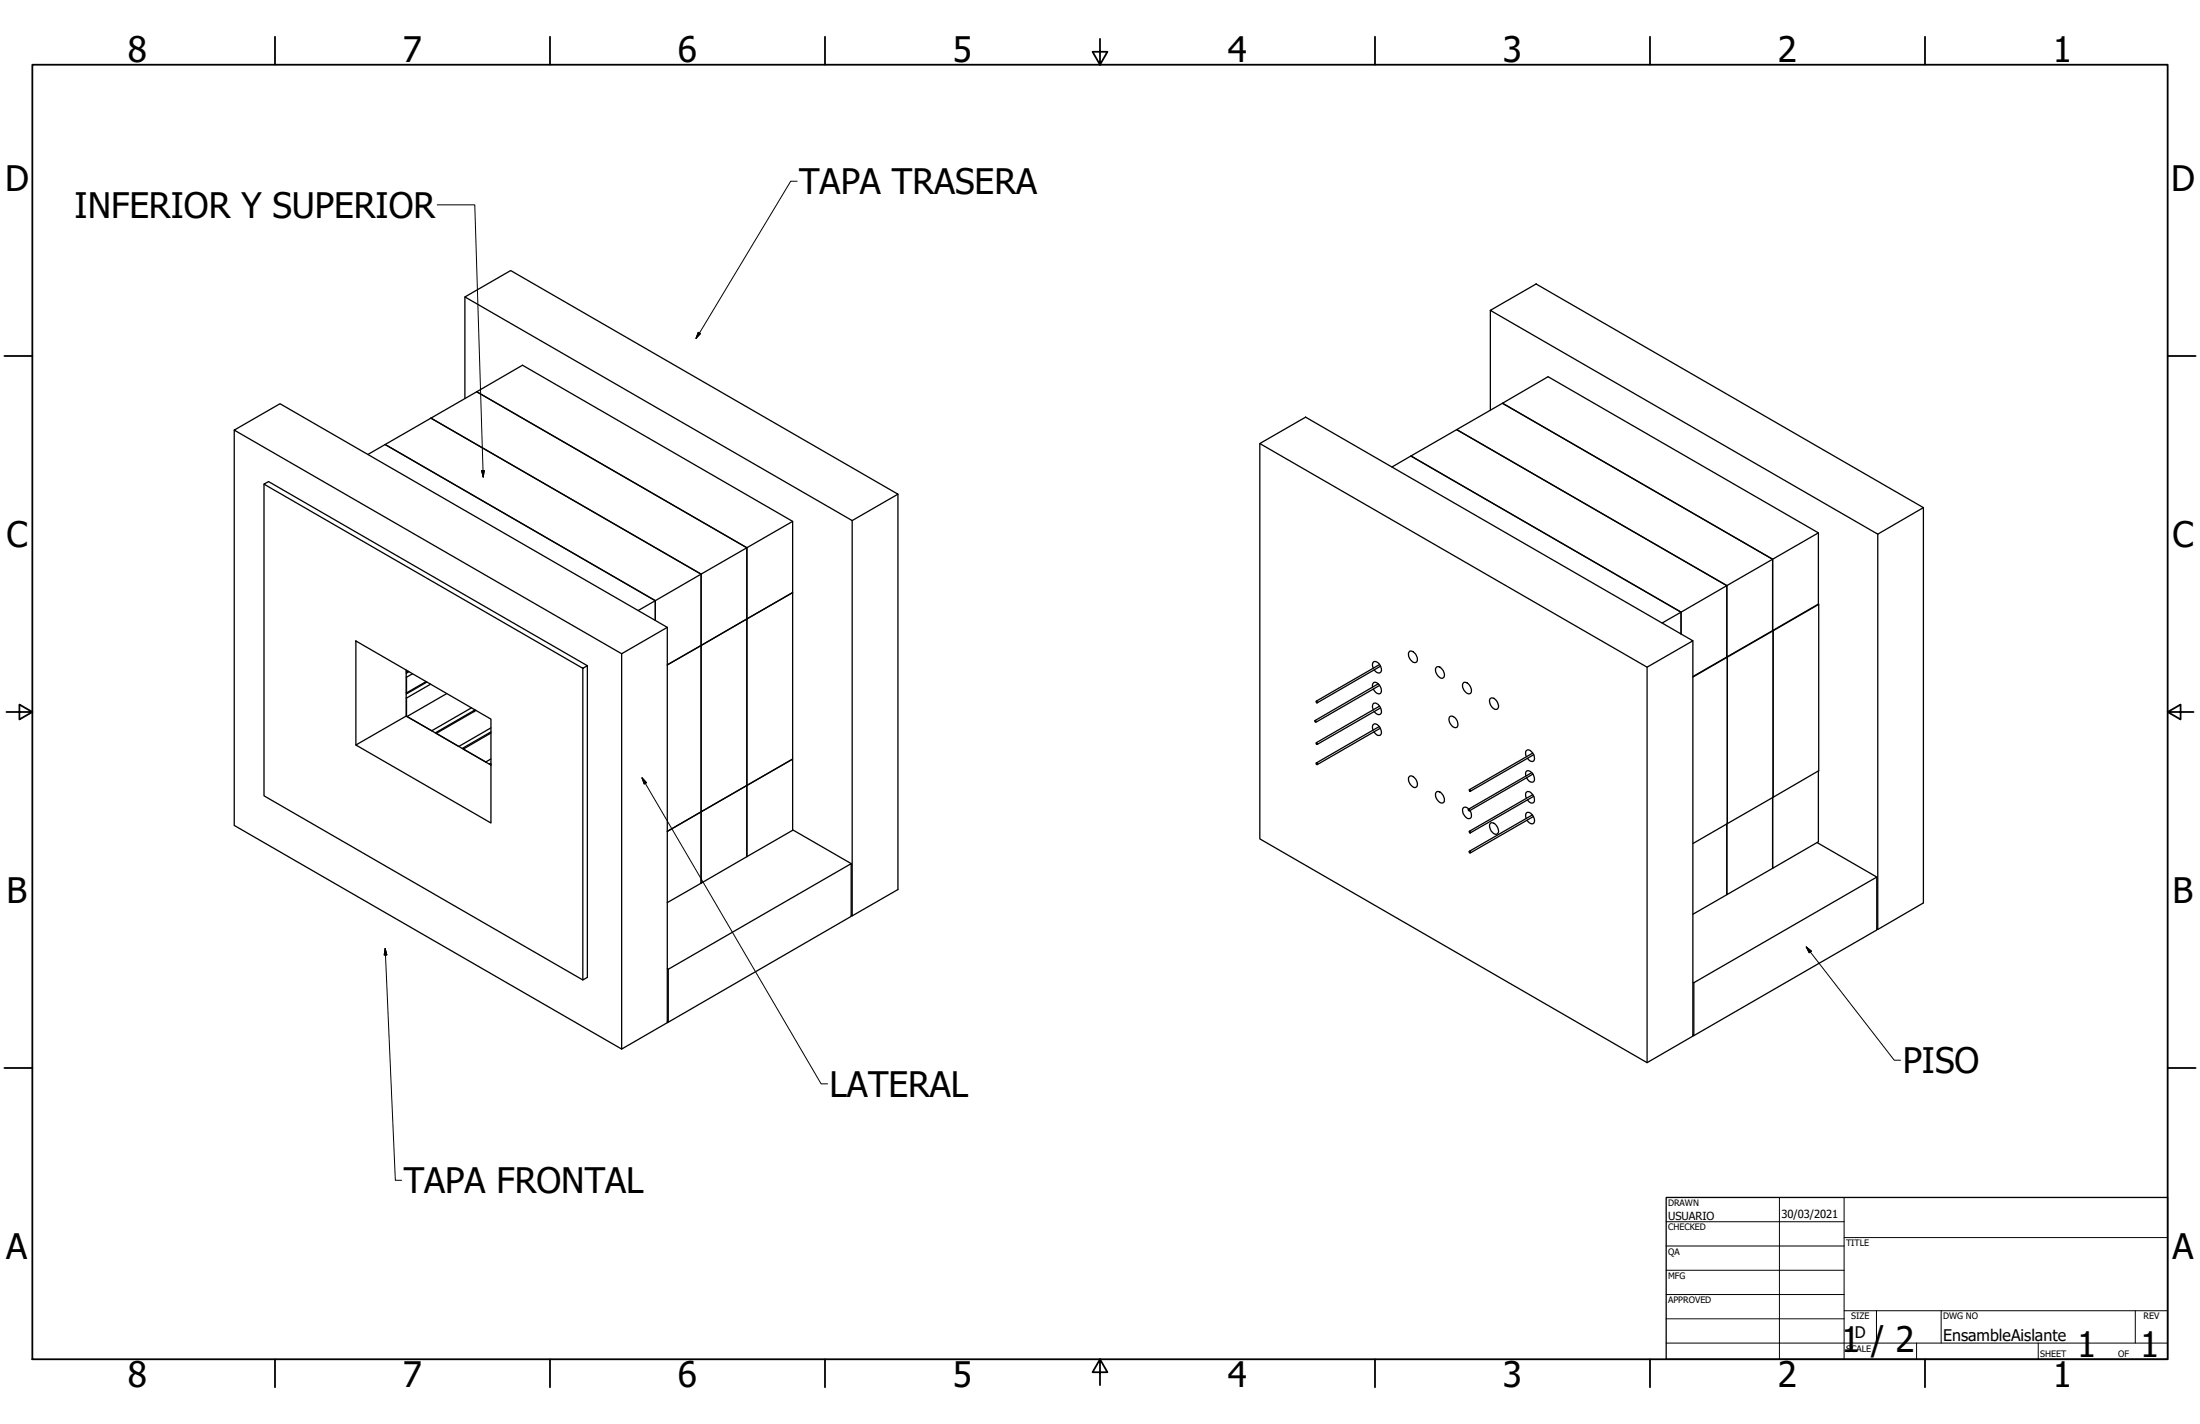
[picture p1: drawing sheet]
<svg xmlns="http://www.w3.org/2000/svg" width="864mm" height="559mm" viewBox="0 0 864 559" stroke-linecap="round" stroke-linejoin="round" font-family="sans-serif">
<!-- layer: Visible (ANSI) -->
<g fill="none" stroke="#000" stroke-width=".51">
<path d="M182.5 116.5l18-10.3 152 87.7-18 10.4zM182.5 116.5v39.9M585 121.8l18-10.4 152 87.8-17.9 10.4zM585 121.8v39.2M187.1 153.7l106.1 61.2v28M187.1 153.7l18-10.4 106 61.3v27.9l-17.9 10.4M187.1 153.7l-17.9 10.4M589.8 158.2l17.9-10.4 106.1 61.3v27.9l-18 10.5v-28zM91.9 168.8l18-10.4 152 87.8-17.9 10.3zM91.9 168.8v155.1l152.1 87.8M151.2 174.4l106 61.3v7.8M169.2 164.1l106 61.2v28"/>
<path d="M169.2 164.1l-24.7 14.2M494.5 174.1l18-10.4 152 87.8-17.9 10.3zM494.5 174.1v155.1l152.1 87.8 17.9-10.4v-155.1M571.8 168.6l18-10.4 106 61.3v28l-17.9 10.3v-28zM103.6 190l1.8-1 125.2 72.2-1.8 1.1zM103.6 190v122.3l125.2 72.3M352.5 193.9v155.2l-18 10.3v-155.1M546.4 183.3l7.4-4.4 106.1 61.3 53.9-31.1M755 199.2v155.1l-17.9 10.4-.4-.2M311.1 204.6l-60.6 35M737.1 209.6v155.1M713.8 237l.1 65.5-17.9 10.4-.2-65.4"/>
<path d="M713.9 237.2l-18.1 10.3M139.7 251.5l53 30.7v40.8l-53-30.6zM261.9 246.2v155.1l-17.9 10.4v-155.2M275.2 253.3l-13.3 7.6 13.3-7.6v65.3l-13.3 7.7 13.3-7.7v28l-13.3 7.6M275.2 253.3l18-10.4v65.3l-18 10.4zM293.2 242.9l17.9-10.4v65.4l-17.9 10.3zM293.2 242.9l-18 10.4M553.3 255.6a2.95 2.95 0 0 1 2.8 4.2 2.47 2.47 0 0 1-3.1-2.3l-.1-1.2zM652.5 244.5l7.4-4.3v8.6v-8.6l-106.1-61.3 18-10.3 106.1 61.2v28M677.9 257.8l18.1-10.3v65.4l-17.9 10.3zM677.9 257.8l-13.4 7.7M159.4 263v18"/>
<path d="M159.6 263v.7M159.6 265.7v6.2M159.6 273.9v7.2M160.2 263.4l-.8 .3M160.5 263.6l-1.1 .6M161.9 264.4l-2.5 1.3M167.3 267.5l-7.9 4.3M167.6 267.7l-8.2 4.7M169 268.5l-9.6 5.3M175.4 272.2l-15.6 9 9.7 5.6 15.6-9.1M186.2 278.8l-.1 .5M186.5 278.6l-15.6 9"/>
<path d="M186.9 278.8l-15.6 9 8.8 5.1 12.6-7.3M230.6 261.2v122.3l-1.8 1.1v-122.3M516.7 275.1l.4 .4-.1 .3zM538.8 269.7a1.3 1.3 0 0 1 .4-1.8 1.3 1.3 0 0 1 1.8 .5 2.66 2.66 0 0 1 .7 3.8l-1.4-.3-1.2-1.5M539.1 278.6l-.2-.7a1.3 1.3 0 0 1 .2-1.8 1.3 1.3 0 0 1 1.9 .3l1 1.7a1.34 1.34 0 0 1 .3 1.6 1.34 1.34 0 0 1-1.5 .7l-1.4-1.2M539.1 262.3l-.2-.7a1.3 1.3 0 0 1 .2-1.8 1.3 1.3 0 0 1 1.9 .3 2.68 2.68 0 0 1 .7 3.9l-1.4-.2-.9-.9M541 268.4l-24.8 14.4M541.5 277.1l-24.8 14.4M541.5 260.8l-24.8 14.3M541.5 269l-24.9 14.4M541.9 277.8l-24.8 14.3M541.9 261.4l-24.8 14.4"/>
<path d="M563.9 261.7a2.85 2.85 0 0 1 3.1 3.3 1.08 1.08 0 0 1-.7 1.2 1.08 1.08 0 0 1-1.3-.5 2.89 2.89 0 0 1-1.1-4zM574.5 267.8a2.95 2.95 0 0 1 2.8 4.2 2.47 2.47 0 0 1-3.1-2.3l-.1-1.1zM585.2 274a2.92 2.92 0 0 1 3.1 3.3 1.27 1.27 0 0 1-1.1 1.2 1.27 1.27 0 0 1-1.4-.9l-1-1.8a1.49 1.49 0 0 1 .4-1.8zM646.6 261.8v155.2M664.5 265.7l13.6-7.8v65.3l-13.6 7.8M139.7 292.4l19.7-11.4 33.3 19.2-.2-.2 .2-.1M192.7 299.5l-.6 .3M192.7 287.7l-10.8 6.2 8.8 5.1 2-1.2M192.7 287.2l-11.2 6.5M516.2 282.7l.4 .3-.2 .4zM516.6 291.5l.5 .3v.4l-.4-.2zM516.7 299.4l.4 .2v.4h-.3z"/>
<path d="M539 286.5l-.2-.6a1.28 1.28 0 0 1 .6-1.8 1.28 1.28 0 0 1 1.7 .6l1 1.7a1.37 1.37 0 0 1-.4 2.1 1.37 1.37 0 0 1-1.9-.8l-.5-.5M541.4 285.1l-24.7 14.3M541.8 285.8l-24.7 14.2M569.3 281.1a2.8 2.8 0 0 1 2.5 1.5 2.8 2.8 0 0 1-.1 2.9 2.99 2.99 0 0 1-2.4-4.4zM599.2 296.9l-.3-.6a1.28 1.28 0 0 1 .3-1.8 1.28 1.28 0 0 1 1.8 .3 2.78 2.78 0 0 1 .8 4l-1.3-.3-.9-.9M601.7 295.5l-24.9 14.4M602 296.2l-24.8 14.3M275.2 318.6l18-10.4v28l-18 10.4zM293.2 308.2l17.9-10.3v27.9l-17.9 10.4zM553.3 304.6a2.85 2.85 0 0 1 3.1 3.3 1.08 1.08 0 0 1-.7 1.1 1.08 1.08 0 0 1-1.3-.4 2.89 2.89 0 0 1-1.1-4zM563.9 310.7a2.95 2.95 0 0 1 2.8 4.2 2.47 2.47 0 0 1-3.1-2.3l-.1-1.1zM576.3 317.6h.3l.2 .5z"/>
<path d="M576.5 317.5a1.27 1.27 0 0 0-1.7-.7 1.27 1.27 0 0 0-.6 1.7 2.72 2.72 0 0 0 3 2.6 2.43 2.43 0 0 0-.2-3M576.8 309.9h.3l.1 .6zM599 304.5a1.29 1.29 0 0 1 .1-1.9 1.29 1.29 0 0 1 1.9 .4 2.78 2.78 0 0 1 .8 3.9l-1.3-.2-1.3-1.5M599.2 313.2l-.3-.6a1.28 1.28 0 0 1 .3-1.8 1.28 1.28 0 0 1 1.8 .3 2.78 2.78 0 0 1 .8 4 1.88 1.88 0 0 1-2.2-1.2M601.3 303.2l-24.8 14.4M601.5 319.8l-24.7 14.3M601.7 311.8l-24.9 14.4M601.7 303.8l-24.9 14.4M602 312.5l-24.8 14.3M713.8 302.6v27.7l-18 10.4v-27.8v27.8l-17.9 10.4v-27.8v27.8l-13.4 7.7M311.1 325.6l23 13.3M576.8 326.2l.3 .1 .1 .5z"/>
<path d="M576.8 334.1l.4 .2v.4l-.4-.1zM585.2 323a2.95 2.95 0 0 1 2.7 4.2 2.39 2.39 0 0 1-3.1-2.3 1.62 1.62 0 0 1 .4-1.9zM599.1 321.2l-.2-.7a1.27 1.27 0 0 1 .6-1.7 1.27 1.27 0 0 1 1.7 .7 2.46 2.46 0 0 1 .5 3.8l-1.4-.5-.9-.9M601.9 320.4l-24.7 14.3M713.3 330.6l23.4 13.6v20.7l-71.8 41.5M334.1 359.2l.4 .2M736.7 344.2l-71.8 41.4v20.8l-.4-.2M261.9 380.2l.4 .2M262.3 380.4l71.8-41.5v20.7l-71.8 41.5zM664.5 385.4l.4 .2M261.9 400.9l.4 .2"/>
</g>
<!-- layer: Border (ANSI) -->
<g fill="none" stroke="#000" stroke-width=".7">
<path d="M107.9 14.4v11M215.9 14.4v11M323.8 14.4v11M431.8 15.2v10.2l-2.9-5.1h5.8l-2.9 5.1M539.8 14.4v11M647.7 14.4v11M755.6 14.4v11M12.7 25.4h838.2v508h-838.2zM1.7 139.7h11M850.9 139.7h11M2.5 279.4h10.2l-5.1-2.9v5.8l5.1-2.9M850.9 279.4l5.1 2.9v-5.8l-5.1 2.9h10.2"/>
<path d="M1.7 419.1h11M850.9 419.1h11M107.9 533.4v11M215.9 533.4v11M323.8 533.4v11M431.8 533.4l2.9 5.1h-5.8l2.9-5.1v10.2M539.8 533.4v11M647.7 533.4v11M755.6 533.4v11"/>
</g>
<!-- layer: Title (ANSI) -->
<g fill="none" stroke="#000" stroke-width=".39">
<path d="M654 479.4h69.9M698.5 469.9v63.5M723.9 469.9v63.5M654 488.9h69.9M654 498.5h69.9M723.9 485.6h127M654 508h69.9M654 517.5h69.9M723.9 514.3h127M736.6 514.3v12.7M762 514.3v12.7M838.2 514.3v12.7"/>
<path d="M654 527h196.9M752.3 527v6.4M800.1 527v6.4"/>
</g>
<path d="M654 469.9h196.9v63.5h-196.9z" fill="none" stroke="#000" stroke-width=".51"/>
<!-- layer: Symbol (ANSI) -->
<path d="M312.9 71.1h-2.5l-37.2 61.7M171.6 80.4h14.8l3.3 106.8M274.1 130.4l.9 .5-1.8 1.9zM189.1 184.7h1l-.4 2.5zM252 305.2l1.7 1.9-.8 .6zM252 305.2l70.3 120.1h2.6M151.2 372.2l.6 2.5-1 .1zM151.2 372.2l4 91h2.5M709 371.6l2 1.7-.8 .6zM709 371.6l34.6 44.5h2.5" fill="none" stroke="#000" stroke-width=".39"/>
<path d="M274.1 130.4l-.9 2.4zM274.1 130.4l.9 .5-1.8 1.9zM189.1 184.7l.6 2.5zM189.1 184.7h1l-.4 2.5zM252 305.2l1.7 1.9zM252 305.2l1.7 1.9-.8 .6zM151.2 372.2l.6 2.5zM151.2 372.2l.6 2.5-1 .1zM709 371.6l2 1.7zM709 371.6l2 1.7-.8 .6z" fill="#000" stroke="#000" stroke-width=".39"/>
<g font-size="13.8">
<text x="50.2" y="24.4">8</text>
<text x="158.2" y="24.4">7</text>
<text x="266.1" y="24.4">6</text>
<text x="374.1" y="24.4">5</text>
<text x="482" y="24.4">4</text>
<text x="590" y="24.4">3</text>
<text x="697.9" y="24.4">2</text>
<text x="805.9" y="24.4">1</text>
<text x="2" y="74.9">D</text>
<text x="313.7" y="76.1">TAPA TRASERA</text>
<text x="852.2" y="74.9">D</text>
<text x="29.3" y="85.4">INFERIOR Y SUPERIOR</text>
<text x="2.5" y="214.6">C</text>
<text x="852.8" y="214.6">C</text>
<text x="2.6" y="354.3">B</text>
<text x="852.9" y="354.3">B</text>
<text x="746.9" y="421.1">PISO</text>
<text x="325.6" y="430.3">LATERAL</text>
<text x="158.5" y="468.1">TAPA FRONTAL</text>
<text x="2.5" y="494">A</text>
<text x="852.7" y="494">A</text>
<text x="722.8" y="530.5">1 / 2</text>
<text x="815.4" y="532.6">1</text>
<text x="840.1" y="532.6">1</text>
<text x="50.2" y="544.4">8</text>
<text x="158.2" y="544.4">7</text>
<text x="266.1" y="544.4">6</text>
<text x="374.1" y="544.4">5</text>
<text x="482" y="544.4">4</text>
<text x="590" y="544.4">3</text>
<text x="697.9" y="544.4">2</text>
<text x="805.9" y="544.4">1</text>
</g>
<g font-size="6.3">
<text x="728.1" y="524.9">D</text>
<text x="762.8" y="526.2">EnsambleAislante</text>
</g>
<g font-size="4.4">
<text x="654.8" y="478.6">USUARIO</text>
<text x="699.3" y="478">30/03/2021</text>
</g>
<g font-size="3.5">
<text x="654.8" y="473.2">DRAWN</text>
<text x="654.8" y="482.8">CHECKED</text>
<text x="724.7" y="488.9">TITLE</text>
<text x="654.8" y="492.3">QA</text>
<text x="654.8" y="501.8">MFG</text>
<text x="654.8" y="511.4">APPROVED</text>
<text x="726.7" y="517.7">SIZE</text>
<text x="762.8" y="517.7">DWG NO</text>
<text x="841.4" y="517.7">REV</text>
<text x="724.7" y="530.4">SCALE</text>
<text x="800.9" y="532.6">SHEET</text>
<text x="831.5" y="532.6">OF</text>
</g>
</svg>
